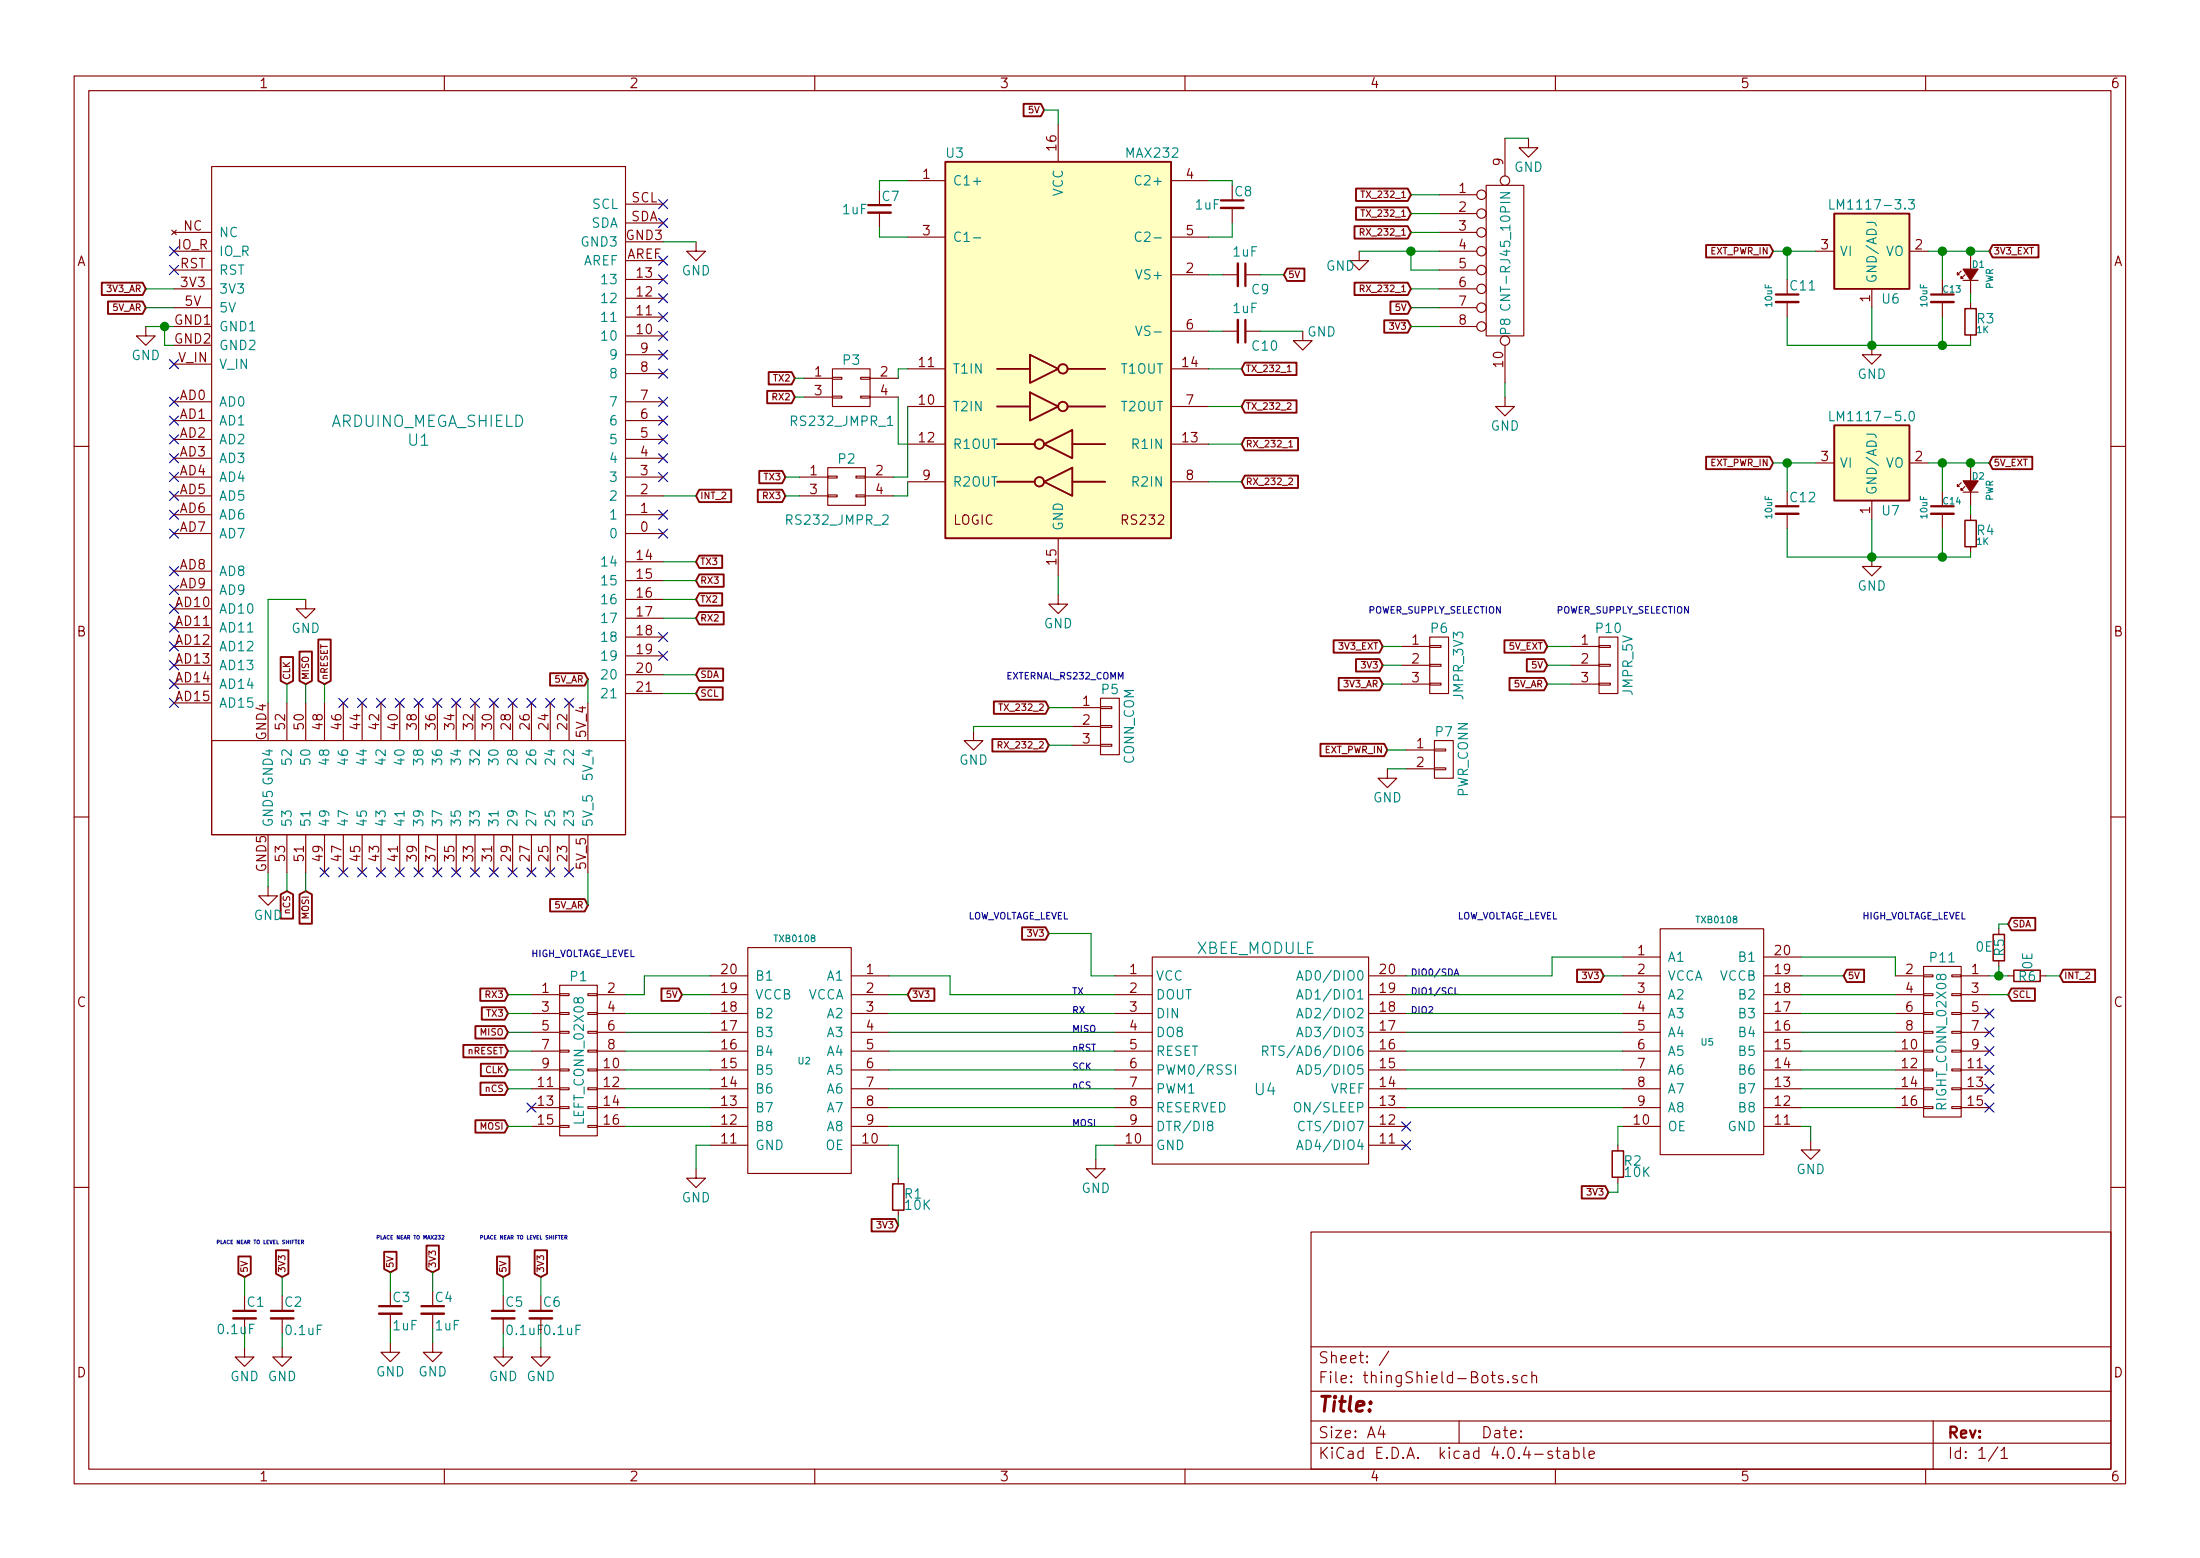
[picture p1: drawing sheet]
EESchema Schematic File Version 2
LIBS:power
LIBS:device
LIBS:transistors
LIBS:conn
LIBS:linear
LIBS:regul
LIBS:74xx
LIBS:cmos4000
LIBS:adc-dac
LIBS:memory
LIBS:xilinx
LIBS:microcontrollers
LIBS:dsp
LIBS:microchip
LIBS:analog_switches
LIBS:motorola
LIBS:texas
LIBS:intel
LIBS:audio
LIBS:interface
LIBS:digital-audio
LIBS:philips
LIBS:display
LIBS:cypress
LIBS:siliconi
LIBS:opto
LIBS:atmel
LIBS:contrib
LIBS:valves
LIBS:arduino_mega_shield
LIBS:arduino_shield
LIBS:xbee
LIBS:txb0108
LIBS:cnt-rj45_10pin
EELAYER 25 0
EELAYER END
$Descr A4 11693 8268
encoding utf-8
Sheet 1 1
Title ""
Date ""
Rev ""
Comp ""
Comment1 ""
Comment2 ""
Comment3 ""
Comment4 ""
$EndDescr
$Comp
L MAX232 U3
U 1 1
P 5625 1850
F 0 "U3" H 5075 2900 50  0000 C CNN
F 1 "MAX232" H 6125 2900 50  0000 C CNN
F 2 "Housings_SOIC:SOIC-16_3.9x9.9mm_Pitch1.27mm" H 5625 1950 50  0001 C CNN
F 3 "" H 5625 1950 50  0000 C CNN
	1    5625 1850
	1    0    0    -1  
$EndComp
$Comp
L XBEE_MODULE U4
U 1 1
P 6675 5725
F 0 "U4" H 6725 5675 60  0000 C CNN
F 1 "XBEE_MODULE" H 6675 6425 60  0000 C CNN
F 2 "Xbee:XBee_Socket_without_Jtag" H 6675 5725 60  0001 C CNN
F 3 "" H 6675 5725 60  0001 C CNN
	1    6675 5725
	1    0    0    -1  
$EndComp
Text GLabel 3700 3275 2    35   Input ~ 0
RX2
Text GLabel 3700 3175 2    35   Input ~ 0
TX2
Text GLabel 7500 1625 0    35   Input ~ 0
5V
Text GLabel 7500 1725 0    35   Input ~ 0
3V3
Text GLabel 6600 2350 2    35   Input ~ 0
RX_232_1
Text GLabel 775  1525 0    35   Input ~ 0
3V3_AR
Text GLabel 775  1625 0    35   Input ~ 0
5V_AR
$Comp
L GND #PWR01
U 1 1
P 775 1725
F 0 "#PWR01" H 775 1475 50  0001 C CNN
F 1 "GND" H 775 1575 50  0000 C CNN
F 2 "" H 775 1725 50  0000 C CNN
F 3 "" H 775 1725 50  0000 C CNN
	1    775  1725
	1    0    0    -1  
$EndComp
$Comp
L GND #PWR02
U 1 1
P 5625 3150
F 0 "#PWR02" H 5625 2900 50  0001 C CNN
F 1 "GND" H 5625 3000 50  0000 C CNN
F 2 "" H 5625 3150 50  0000 C CNN
F 3 "" H 5625 3150 50  0000 C CNN
	1    5625 3150
	1    0    0    -1  
$EndComp
$Comp
L GND #PWR03
U 1 1
P 5825 6150
F 0 "#PWR03" H 5825 5900 50  0001 C CNN
F 1 "GND" H 5825 6000 50  0000 C CNN
F 2 "" H 5825 6150 50  0000 C CNN
F 3 "" H 5825 6150 50  0000 C CNN
	1    5825 6150
	1    0    0    -1  
$EndComp
Text Notes 5700 5975 0    35   ~ 0
MOSI
Text Notes 5700 5775 0    35   ~ 0
nCS
Text Notes 5700 5675 0    35   ~ 0
SCK
Text Notes 5700 5575 0    35   ~ 0
nRST
Text Notes 5700 5475 0    35   ~ 0
MISO
Text Notes 7500 5175 0    35   ~ 0
DIO0/SDA
Text Notes 7500 5275 0    35   ~ 0
DIO1/SCL
Text Notes 7500 5375 0    35   ~ 0
DIO2
Text Notes 5700 5275 0    35   ~ 0
TX
Text Notes 5700 5375 0    35   ~ 0
RX
$Comp
L TXB0108 U2
U 1 1
P 4275 5525
F 0 "U2" H 4275 5425 35  0000 C CNN
F 1 "TXB0108" H 4325 6075 35  0000 C CNN
F 2 "smt-sop:SSOP-20_4.4x6.5mm_Pitch0.65mm_longPads" H 4225 6125 35  0001 C CNN
F 3 "" H 4225 6125 35  0001 C CNN
	1    4275 5525
	-1   0    0    -1  
$EndComp
$Comp
L GND #PWR04
U 1 1
P 3700 6200
F 0 "#PWR04" H 3700 5950 50  0001 C CNN
F 1 "GND" H 3700 6050 50  0000 C CNN
F 2 "" H 3700 6200 50  0000 C CNN
F 3 "" H 3700 6200 50  0000 C CNN
	1    3700 6200
	1    0    0    -1  
$EndComp
$Comp
L R_Small R1
U 1 1
P 4775 6350
F 0 "R1" H 4805 6370 50  0000 L CNN
F 1 "10K" H 4805 6310 50  0000 L CNN
F 2 "Resistors_SMD:R_0805_HandSoldering" H 4775 6350 50  0001 C CNN
F 3 "" H 4775 6350 50  0000 C CNN
	1    4775 6350
	1    0    0    -1  
$EndComp
Text GLabel 3625 5275 0    35   Input ~ 0
5V
Text GLabel 4825 5275 2    35   Input ~ 0
3V3
$Comp
L TXB0108 U5
U 1 1
P 9075 5425
F 0 "U5" H 9075 5325 35  0000 C CNN
F 1 "TXB0108" H 9125 5975 35  0000 C CNN
F 2 "smt-sop:SSOP-20_4.4x6.5mm_Pitch0.65mm_longPads" H 9025 6025 35  0001 C CNN
F 3 "" H 9025 6025 35  0001 C CNN
	1    9075 5425
	1    0    0    -1  
$EndComp
$Comp
L GND #PWR05
U 1 1
P 9625 6050
F 0 "#PWR05" H 9625 5800 50  0001 C CNN
F 1 "GND" H 9625 5900 50  0000 C CNN
F 2 "" H 9625 6050 50  0000 C CNN
F 3 "" H 9625 6050 50  0000 C CNN
	1    9625 6050
	1    0    0    -1  
$EndComp
$Comp
L R_Small R2
U 1 1
P 8600 6175
F 0 "R2" H 8630 6195 50  0000 L CNN
F 1 "10K" H 8630 6135 50  0000 L CNN
F 2 "Resistors_SMD:R_0805_HandSoldering" H 8600 6175 50  0001 C CNN
F 3 "" H 8600 6175 50  0000 C CNN
	1    8600 6175
	1    0    0    -1  
$EndComp
Text GLabel 8550 6325 0    35   Input ~ 0
3V3
Text GLabel 2700 5375 0    35   Input ~ 0
TX3
Text GLabel 2700 5275 0    35   Input ~ 0
RX3
Text GLabel 2700 5475 0    35   Input ~ 0
MISO
Text GLabel 2700 5575 0    35   Input ~ 0
nRESET
Text GLabel 2700 5675 0    35   Input ~ 0
CLK
Text GLabel 2700 5775 0    35   Input ~ 0
nCS
Text GLabel 2700 5975 0    35   Input ~ 0
MOSI
Text GLabel 10675 4900 2    35   Input ~ 0
SDA
Text GLabel 10675 5275 2    35   Input ~ 0
SCL
NoConn ~ 10575 5375
NoConn ~ 10575 5575
NoConn ~ 10575 5675
NoConn ~ 2825 5875
Text GLabel 10950 5175 2    35   Input ~ 0
INT_2
$Comp
L R_Small R5
U 1 1
P 10625 5025
F 0 "R5" V 10625 4975 50  0000 L CNN
F 1 "0E" H 10500 5025 50  0000 L CNN
F 2 "Resistors_SMD:R_0805_HandSoldering" H 10625 5025 50  0001 C CNN
F 3 "" H 10625 5025 50  0000 C CNN
	1    10625 5025
	1    0    0    1   
$EndComp
$Comp
L CONN_02X02 P3
U 1 1
P 4525 2050
F 0 "P3" H 4525 2200 50  0000 C CNN
F 1 "RS232_JMPR_1" H 4475 1875 50  0000 C CNN
F 2 "Pin_Headers:Pin_Header_Straight_2x02_Pitch2.54mm" H 4525 850 50  0001 C CNN
F 3 "" H 4525 850 50  0000 C CNN
	1    4525 2050
	1    0    0    -1  
$EndComp
Text GLabel 4225 2000 0    35   Input ~ 0
TX2
Text GLabel 4225 2100 0    35   Input ~ 0
RX2
$Comp
L C_Small C3
U 1 1
P 2075 6950
F 0 "C3" H 2085 7020 50  0000 L CNN
F 1 "1uF" H 2085 6870 50  0000 L CNN
F 2 "Capacitors_SMD:C_0805_HandSoldering" H 2075 6950 50  0001 C CNN
F 3 "" H 2075 6950 50  0000 C CNN
	1    2075 6950
	1    0    0    -1  
$EndComp
Text GLabel 2075 6750 1    35   Input ~ 0
5V
$Comp
L GND #PWR06
U 1 1
P 2075 7125
F 0 "#PWR06" H 2075 6875 50  0001 C CNN
F 1 "GND" H 2075 6975 50  0000 C CNN
F 2 "" H 2075 7125 50  0000 C CNN
F 3 "" H 2075 7125 50  0000 C CNN
	1    2075 7125
	1    0    0    -1  
$EndComp
$Comp
L C_Small C4
U 1 1
P 2300 6950
F 0 "C4" H 2310 7020 50  0000 L CNN
F 1 "1uF" H 2310 6870 50  0000 L CNN
F 2 "Capacitors_SMD:C_0805_HandSoldering" H 2300 6950 50  0001 C CNN
F 3 "" H 2300 6950 50  0000 C CNN
	1    2300 6950
	1    0    0    -1  
$EndComp
Text GLabel 2300 6750 1    35   Input ~ 0
3V3
$Comp
L GND #PWR07
U 1 1
P 2300 7125
F 0 "#PWR07" H 2300 6875 50  0001 C CNN
F 1 "GND" H 2300 6975 50  0000 C CNN
F 2 "" H 2300 7125 50  0000 C CNN
F 3 "" H 2300 7125 50  0000 C CNN
	1    2300 7125
	1    0    0    -1  
$EndComp
Text GLabel 5550 575  0    35   Input ~ 0
5V
$Comp
L C_Small C7
U 1 1
P 4675 1100
F 0 "C7" H 4685 1170 50  0000 L CNN
F 1 "1uF" H 4475 1100 50  0000 L CNN
F 2 "Capacitors_SMD:C_0805_HandSoldering" H 4675 1100 50  0001 C CNN
F 3 "" H 4675 1100 50  0000 C CNN
	1    4675 1100
	1    0    0    -1  
$EndComp
$Comp
L C_Small C8
U 1 1
P 6550 1075
F 0 "C8" H 6560 1145 50  0000 L CNN
F 1 "1uF" H 6350 1075 50  0000 L CNN
F 2 "Capacitors_SMD:C_0805_HandSoldering" H 6550 1075 50  0001 C CNN
F 3 "" H 6550 1075 50  0000 C CNN
	1    6550 1075
	1    0    0    -1  
$EndComp
$Comp
L C_Small C9
U 1 1
P 6600 1450
F 0 "C9" V 6675 1500 50  0000 L CNN
F 1 "1uF" V 6475 1400 50  0000 L CNN
F 2 "Capacitors_SMD:C_0805_HandSoldering" H 6600 1450 50  0001 C CNN
F 3 "" H 6600 1450 50  0000 C CNN
	1    6600 1450
	0    1    1    0   
$EndComp
$Comp
L C_Small C10
U 1 1
P 6600 1750
F 0 "C10" V 6675 1800 50  0000 L CNN
F 1 "1uF" V 6475 1700 50  0000 L CNN
F 2 "Capacitors_SMD:C_0805_HandSoldering" H 6600 1750 50  0001 C CNN
F 3 "" H 6600 1750 50  0000 C CNN
	1    6600 1750
	0    1    1    0   
$EndComp
Text GLabel 6825 1450 2    35   Input ~ 0
5V
$Comp
L GND #PWR08
U 1 1
P 6925 1750
F 0 "#PWR08" H 6925 1500 50  0001 C CNN
F 1 "GND" H 7025 1750 50  0000 C CNN
F 2 "" H 6925 1750 50  0000 C CNN
F 3 "" H 6925 1750 50  0000 C CNN
	1    6925 1750
	1    0    0    -1  
$EndComp
Text GLabel 3700 3075 2    35   Input ~ 0
RX3
Text GLabel 3700 2975 2    35   Input ~ 0
TX3
Text GLabel 1625 3625 1    35   Input ~ 0
MISO
Text GLabel 1725 3625 1    35   Input ~ 0
nRESET
Text GLabel 1525 3625 1    35   Input ~ 0
CLK
Text GLabel 1625 4725 3    35   Input ~ 0
MOSI
Text GLabel 1525 4725 3    35   Input ~ 0
nCS
Text GLabel 3700 3575 2    35   Input ~ 0
SDA
Text GLabel 3700 3675 2    35   Input ~ 0
SCL
Text GLabel 3700 2625 2    35   Input ~ 0
INT_2
Text Notes 2825 5075 0    35   ~ 0
HIGH_VOLTAGE_LEVEL
Text Notes 5150 4875 0    35   ~ 0
LOW_VOLTAGE_LEVEL
NoConn ~ 925  1325
NoConn ~ 925  1425
NoConn ~ 925  1925
NoConn ~ 925  2125
NoConn ~ 925  2225
NoConn ~ 925  2325
NoConn ~ 925  2425
NoConn ~ 925  2525
NoConn ~ 925  2625
NoConn ~ 925  2725
NoConn ~ 925  2825
NoConn ~ 925  3025
NoConn ~ 925  3125
NoConn ~ 925  3225
NoConn ~ 925  3325
NoConn ~ 925  3425
NoConn ~ 925  3525
NoConn ~ 925  3625
NoConn ~ 925  3725
NoConn ~ 1725 4625
NoConn ~ 1825 4625
NoConn ~ 1925 4625
NoConn ~ 2025 4625
NoConn ~ 2125 4625
NoConn ~ 2225 4625
NoConn ~ 2325 4625
NoConn ~ 2425 4625
NoConn ~ 2525 4625
NoConn ~ 2625 4625
NoConn ~ 2725 4625
NoConn ~ 2825 4625
NoConn ~ 2925 4625
NoConn ~ 3025 4625
NoConn ~ 3025 3725
NoConn ~ 2925 3725
NoConn ~ 2825 3725
NoConn ~ 2725 3725
NoConn ~ 2625 3725
NoConn ~ 2525 3725
NoConn ~ 2425 3725
NoConn ~ 2325 3725
NoConn ~ 2225 3725
NoConn ~ 2125 3725
NoConn ~ 2025 3725
NoConn ~ 1925 3725
NoConn ~ 1825 3725
NoConn ~ 3525 3375
NoConn ~ 3525 3475
NoConn ~ 3525 1075
NoConn ~ 3525 1175
NoConn ~ 3525 1375
NoConn ~ 3525 1475
NoConn ~ 3525 1575
NoConn ~ 3525 1675
NoConn ~ 3525 1775
NoConn ~ 3525 1875
NoConn ~ 3525 1975
NoConn ~ 3525 2125
NoConn ~ 3525 2225
NoConn ~ 3525 2325
NoConn ~ 3525 2425
NoConn ~ 3525 2525
NoConn ~ 3525 2725
NoConn ~ 3525 2825
$Comp
L GND #PWR09
U 1 1
P 7225 1325
F 0 "#PWR09" H 7225 1075 50  0001 C CNN
F 1 "GND" H 7125 1250 50  0000 C CNN
F 2 "" H 7225 1325 50  0000 C CNN
F 3 "" H 7225 1325 50  0000 C CNN
	1    7225 1325
	1    0    0    -1  
$EndComp
Text Notes 10450 4875 2    35   ~ 0
HIGH_VOLTAGE_LEVEL
Text Notes 7750 4875 0    35   ~ 0
LOW_VOLTAGE_LEVEL
$Comp
L LM1117-3.3 U6
U 1 1
P 9950 1325
F 0 "U6" H 10050 1075 50  0000 C CNN
F 1 "LM1117-3.3" H 9950 1575 50  0000 C CNN
F 2 "TO_SOT_Packages_SMD:SOT-223" H 9950 1325 50  0001 C CNN
F 3 "" H 9950 1325 50  0000 C CNN
	1    9950 1325
	1    0    0    -1  
$EndComp
$Comp
L C_Small C11
U 1 1
P 9500 1575
F 0 "C11" H 9510 1645 50  0000 L CNN
F 1 "10uF" V 9400 1525 35  0000 L CNN
F 2 "Capacitors_SMD:C_0805_HandSoldering" H 9500 1575 50  0001 C CNN
F 3 "" H 9500 1575 50  0000 C CNN
	1    9500 1575
	1    0    0    -1  
$EndComp
$Comp
L C_Small C13
U 1 1
P 10325 1575
F 0 "C13" H 10325 1625 35  0000 L CNN
F 1 "10uF" V 10225 1525 35  0000 L CNN
F 2 "Capacitors_SMD:C_0805_HandSoldering" H 10325 1575 50  0001 C CNN
F 3 "" H 10325 1575 50  0000 C CNN
	1    10325 1575
	1    0    0    -1  
$EndComp
$Comp
L GND #PWR010
U 1 1
P 9950 1825
F 0 "#PWR010" H 9950 1575 50  0001 C CNN
F 1 "GND" H 9950 1675 50  0000 C CNN
F 2 "" H 9950 1825 50  0000 C CNN
F 3 "" H 9950 1825 50  0000 C CNN
	1    9950 1825
	1    0    0    -1  
$EndComp
$Comp
L Led_Small D1
U 1 1
P 10475 1450
F 0 "D1" V 10525 1375 35  0000 L CNN
F 1 "PWR" H 10400 1350 35  0000 L CNN
F 2 "LEDs:LED_0805" V 10475 1450 50  0001 C CNN
F 3 "" V 10475 1450 50  0000 C CNN
	1    10475 1450
	0    -1   -1   0   
$EndComp
$Comp
L R_Small R3
U 1 1
P 10475 1700
F 0 "R3" H 10505 1720 50  0000 L CNN
F 1 "1K" H 10505 1660 35  0000 L CNN
F 2 "Resistors_SMD:R_0805_HandSoldering" H 10475 1700 50  0001 C CNN
F 3 "" H 10475 1700 50  0000 C CNN
	1    10475 1700
	1    0    0    -1  
$EndComp
$Comp
L C_Small C12
U 1 1
P 9500 2700
F 0 "C12" H 9510 2770 50  0000 L CNN
F 1 "10uF" V 9400 2650 35  0000 L CNN
F 2 "Capacitors_SMD:C_0805_HandSoldering" H 9500 2700 50  0001 C CNN
F 3 "" H 9500 2700 50  0000 C CNN
	1    9500 2700
	1    0    0    -1  
$EndComp
$Comp
L C_Small C14
U 1 1
P 10325 2700
F 0 "C14" H 10325 2750 35  0000 L CNN
F 1 "10uF" V 10225 2650 35  0000 L CNN
F 2 "Capacitors_SMD:C_0805_HandSoldering" H 10325 2700 50  0001 C CNN
F 3 "" H 10325 2700 50  0000 C CNN
	1    10325 2700
	1    0    0    -1  
$EndComp
$Comp
L GND #PWR011
U 1 1
P 9950 2950
F 0 "#PWR011" H 9950 2700 50  0001 C CNN
F 1 "GND" H 9950 2800 50  0000 C CNN
F 2 "" H 9950 2950 50  0000 C CNN
F 3 "" H 9950 2950 50  0000 C CNN
	1    9950 2950
	1    0    0    -1  
$EndComp
$Comp
L Led_Small D2
U 1 1
P 10475 2575
F 0 "D2" V 10525 2500 35  0000 L CNN
F 1 "PWR" H 10400 2475 35  0000 L CNN
F 2 "LEDs:LED_0805" V 10475 2575 50  0001 C CNN
F 3 "" V 10475 2575 50  0000 C CNN
	1    10475 2575
	0    -1   -1   0   
$EndComp
$Comp
L R_Small R4
U 1 1
P 10475 2825
F 0 "R4" H 10505 2845 50  0000 L CNN
F 1 "1K" H 10505 2785 35  0000 L CNN
F 2 "Resistors_SMD:R_0805_HandSoldering" H 10475 2825 50  0001 C CNN
F 3 "" H 10475 2825 50  0000 C CNN
	1    10475 2825
	1    0    0    -1  
$EndComp
Text GLabel 9425 2450 0    35   Input ~ 0
EXT_PWR_IN
$Comp
L LM1117-5.0 U7
U 1 1
P 9950 2450
F 0 "U7" H 10050 2200 50  0000 C CNN
F 1 "LM1117-5.0" H 9950 2700 50  0000 C CNN
F 2 "TO_SOT_Packages_SMD:SOT-223" H 9950 2450 50  0001 C CNN
F 3 "" H 9950 2450 50  0000 C CNN
	1    9950 2450
	1    0    0    -1  
$EndComp
Text GLabel 9425 1325 0    35   Input ~ 0
EXT_PWR_IN
$Comp
L CONN_01X03 P6
U 1 1
P 7650 3525
F 0 "P6" H 7650 3725 50  0000 C CNN
F 1 "JMPR_3V3" V 7750 3525 50  0000 C CNN
F 2 "Pin_Headers:Pin_Header_Straight_1x03_Pitch2.54mm" H 7650 3525 50  0001 C CNN
F 3 "" H 7650 3525 50  0000 C CNN
	1    7650 3525
	1    0    0    -1  
$EndComp
$Comp
L CONN_01X03 P10
U 1 1
P 8550 3525
F 0 "P10" H 8550 3725 50  0000 C CNN
F 1 "JMPR_5V" V 8650 3525 50  0000 C CNN
F 2 "Pin_Headers:Pin_Header_Straight_1x03_Pitch2.54mm" H 8550 3525 50  0001 C CNN
F 3 "" H 8550 3525 50  0000 C CNN
	1    8550 3525
	1    0    0    -1  
$EndComp
Text GLabel 7350 3625 0    35   Input ~ 0
3V3_AR
Text GLabel 7350 3525 0    35   Input ~ 0
3V3
Text GLabel 7350 3425 0    35   Input ~ 0
3V3_EXT
Text GLabel 8225 3625 0    35   Input ~ 0
5V_AR
Text GLabel 8225 3525 0    35   Input ~ 0
5V
Text GLabel 8225 3425 0    35   Input ~ 0
5V_EXT
$Comp
L CONN_01X02 P7
U 1 1
P 7675 4025
F 0 "P7" H 7675 4175 50  0000 C CNN
F 1 "PWR_CONN" V 7775 4025 50  0000 C CNN
F 2 "Connectors:gmkds_3-2-5,08" H 7675 4025 50  0001 C CNN
F 3 "" H 7675 4025 50  0000 C CNN
	1    7675 4025
	1    0    0    -1  
$EndComp
Text GLabel 7375 3975 0    35   Input ~ 0
EXT_PWR_IN
$Comp
L GND #PWR012
U 1 1
P 7375 4075
F 0 "#PWR012" H 7375 3825 50  0001 C CNN
F 1 "GND" H 7375 3925 50  0000 C CNN
F 2 "" H 7375 4075 50  0000 C CNN
F 3 "" H 7375 4075 50  0000 C CNN
	1    7375 4075
	1    0    0    -1  
$EndComp
Text GLabel 10575 2450 2    35   Input ~ 0
5V_EXT
Text GLabel 10575 1325 2    35   Input ~ 0
3V3_EXT
$Comp
L CONN_02X08 P1
U 1 1
P 3075 5625
F 0 "P1" H 3075 6075 50  0000 C CNN
F 1 "LEFT_CONN_02X08" V 3075 5625 50  0000 C CNN
F 2 "Pin_Headers:Pin_Header_Straight_2x08_Pitch2.54mm" H 3075 4425 50  0001 C CNN
F 3 "" H 3075 4425 50  0000 C CNN
	1    3075 5625
	1    0    0    -1  
$EndComp
NoConn ~ 10575 5775
NoConn ~ 10575 5875
NoConn ~ 10575 5475
$Comp
L CONN_02X08 P11
U 1 1
P 10325 5525
F 0 "P11" H 10325 5975 50  0000 C CNN
F 1 "RIGHT_CONN_02X08" V 10325 5525 50  0000 C CNN
F 2 "Pin_Headers:Pin_Header_Straight_2x08_Pitch2.54mm" H 10325 4325 50  0001 C CNN
F 3 "" H 10325 4325 50  0000 C CNN
	1    10325 5525
	-1   0    0    -1  
$EndComp
Text GLabel 6600 1950 2    35   Input ~ 0
TX_232_1
Text GLabel 7500 1025 0    35   Input ~ 0
TX_232_1
Text GLabel 7500 1125 0    35   Input ~ 0
TX_232_1
Text GLabel 7500 1525 0    35   Input ~ 0
RX_232_1
Text GLabel 7500 1225 0    35   Input ~ 0
RX_232_1
Text GLabel 6600 2150 2    35   Input ~ 0
TX_232_2
Text GLabel 6600 2550 2    35   Input ~ 0
RX_232_2
$Comp
L CONN_02X02 P2
U 1 1
P 4500 2575
F 0 "P2" H 4500 2725 50  0000 C CNN
F 1 "RS232_JMPR_2" H 4450 2400 50  0000 C CNN
F 2 "Pin_Headers:Pin_Header_Straight_2x02_Pitch2.54mm" H 4500 1375 50  0001 C CNN
F 3 "" H 4500 1375 50  0000 C CNN
	1    4500 2575
	1    0    0    -1  
$EndComp
Text GLabel 4175 2525 0    35   Input ~ 0
TX3
Text GLabel 4175 2625 0    35   Input ~ 0
RX3
$Comp
L CONN_01X03 P5
U 1 1
P 5900 3850
F 0 "P5" H 5900 4050 50  0000 C CNN
F 1 "CONN_COM" V 6000 3850 50  0000 C CNN
F 2 "Connectors:gmkds_3-3-5,08" H 5900 3850 50  0001 C CNN
F 3 "" H 5900 3850 50  0000 C CNN
	1    5900 3850
	1    0    0    -1  
$EndComp
Text GLabel 5575 3750 0    35   Input ~ 0
TX_232_2
Text GLabel 5575 3950 0    35   Input ~ 0
RX_232_2
$Comp
L GND #PWR013
U 1 1
P 5175 3875
F 0 "#PWR013" H 5175 3625 50  0001 C CNN
F 1 "GND" H 5175 3725 50  0000 C CNN
F 2 "" H 5175 3875 50  0000 C CNN
F 3 "" H 5175 3875 50  0000 C CNN
	1    5175 3875
	1    0    0    -1  
$EndComp
Text GLabel 5575 4950 0    35   Input ~ 0
3V3
$Comp
L GND #PWR014
U 1 1
P 8000 2100
F 0 "#PWR014" H 8000 1850 50  0001 C CNN
F 1 "GND" H 8000 1950 50  0000 C CNN
F 2 "" H 8000 2100 50  0000 C CNN
F 3 "" H 8000 2100 50  0000 C CNN
	1    8000 2100
	1    0    0    -1  
$EndComp
$Comp
L GND #PWR015
U 1 1
P 8125 725
F 0 "#PWR015" H 8125 475 50  0001 C CNN
F 1 "GND" H 8125 575 50  0000 C CNN
F 2 "" H 8125 725 50  0000 C CNN
F 3 "" H 8125 725 50  0000 C CNN
	1    8125 725 
	1    0    0    -1  
$EndComp
$Comp
L CNT-RJ45_10PIN P8
U 1 1
P 8000 1675
F 0 "P8" V 8000 1625 50  0000 C CNN
F 1 "CNT-RJ45_10PIN" V 8000 2025 50  0000 C CNN
F 2 "conn-io:RJ45_18.7 X 15.84" H 8000 1675 50  0001 C CNN
F 3 "" H 8000 1675 50  0000 C CNN
	1    8000 1675
	1    0    0    -1  
$EndComp
Text Notes 5350 3600 0    35   ~ 0
EXTERNAL_RS232_COMM
Text Notes 7275 3250 0    35   ~ 0
POWER_SUPPLY_SELECTION
Text Notes 8275 3250 0    35   ~ 0
POWER_SUPPLY_SELECTION
$Comp
L C_Small C1
U 1 1
P 1300 6975
F 0 "C1" H 1310 7045 50  0000 L CNN
F 1 "0.1uF" H 1150 6900 50  0000 L CNN
F 2 "Capacitors_SMD:C_0805_HandSoldering" H 1300 6975 50  0001 C CNN
F 3 "" H 1300 6975 50  0000 C CNN
	1    1300 6975
	1    0    0    -1  
$EndComp
Text GLabel 1300 6775 1    35   Input ~ 0
5V
$Comp
L GND #PWR016
U 1 1
P 1300 7150
F 0 "#PWR016" H 1300 6900 50  0001 C CNN
F 1 "GND" H 1300 7000 50  0000 C CNN
F 2 "" H 1300 7150 50  0000 C CNN
F 3 "" H 1300 7150 50  0000 C CNN
	1    1300 7150
	1    0    0    -1  
$EndComp
$Comp
L C_Small C2
U 1 1
P 1500 6975
F 0 "C2" H 1510 7045 50  0000 L CNN
F 1 "0.1uF" H 1510 6895 50  0000 L CNN
F 2 "Capacitors_SMD:C_0805_HandSoldering" H 1500 6975 50  0001 C CNN
F 3 "" H 1500 6975 50  0000 C CNN
	1    1500 6975
	1    0    0    -1  
$EndComp
Text GLabel 1500 6775 1    35   Input ~ 0
3V3
$Comp
L GND #PWR017
U 1 1
P 1500 7150
F 0 "#PWR017" H 1500 6900 50  0001 C CNN
F 1 "GND" H 1500 7000 50  0000 C CNN
F 2 "" H 1500 7150 50  0000 C CNN
F 3 "" H 1500 7150 50  0000 C CNN
	1    1500 7150
	1    0    0    -1  
$EndComp
$Comp
L C_Small C5
U 1 1
P 2675 6975
F 0 "C5" H 2685 7045 50  0000 L CNN
F 1 "0.1uF" H 2685 6895 50  0000 L CNN
F 2 "Capacitors_SMD:C_0805_HandSoldering" H 2675 6975 50  0001 C CNN
F 3 "" H 2675 6975 50  0000 C CNN
	1    2675 6975
	1    0    0    -1  
$EndComp
Text GLabel 2675 6775 1    35   Input ~ 0
5V
$Comp
L GND #PWR018
U 1 1
P 2675 7150
F 0 "#PWR018" H 2675 6900 50  0001 C CNN
F 1 "GND" H 2675 7000 50  0000 C CNN
F 2 "" H 2675 7150 50  0000 C CNN
F 3 "" H 2675 7150 50  0000 C CNN
	1    2675 7150
	1    0    0    -1  
$EndComp
$Comp
L C_Small C6
U 1 1
P 2875 6975
F 0 "C6" H 2885 7045 50  0000 L CNN
F 1 "0.1uF" H 2885 6895 50  0000 L CNN
F 2 "Capacitors_SMD:C_0805_HandSoldering" H 2875 6975 50  0001 C CNN
F 3 "" H 2875 6975 50  0000 C CNN
	1    2875 6975
	1    0    0    -1  
$EndComp
Text GLabel 2875 6775 1    35   Input ~ 0
3V3
$Comp
L GND #PWR019
U 1 1
P 2875 7150
F 0 "#PWR019" H 2875 6900 50  0001 C CNN
F 1 "GND" H 2875 7000 50  0000 C CNN
F 2 "" H 2875 7150 50  0000 C CNN
F 3 "" H 2875 7150 50  0000 C CNN
	1    2875 7150
	1    0    0    -1  
$EndComp
Text Notes 1150 6600 0    20   ~ 0
PLACE NEAR TO LEVEL SHIFTER
Text Notes 2550 6575 0    20   ~ 0
PLACE NEAR TO LEVEL SHIFTER
Text Notes 2000 6575 0    20   ~ 0
PLACE NEAR TO MAX232
Text GLabel 4775 6500 0    35   Input ~ 0
3V3
Wire Wire Line
	5050 5275 5925 5275
Wire Wire Line
	4725 5375 5925 5375
Wire Wire Line
	4725 5475 5925 5475
Wire Wire Line
	4725 5575 5925 5575
Wire Wire Line
	4725 5675 5925 5675
Wire Wire Line
	4725 5775 5925 5775
Wire Wire Line
	4725 5875 5925 5875
Wire Wire Line
	4725 5975 5925 5975
Wire Wire Line
	7475 5175 8250 5175
Wire Wire Line
	7475 5275 8625 5275
Wire Wire Line
	7475 5375 8625 5375
Wire Wire Line
	7475 5475 8625 5475
Wire Wire Line
	7475 5575 8625 5575
Wire Wire Line
	7475 5675 8625 5675
Wire Wire Line
	7475 5875 8625 5875
Wire Wire Line
	3525 3175 3700 3175
Wire Wire Line
	3525 3275 3700 3275
Wire Wire Line
	6600 1950 6425 1950
Wire Wire Line
	6600 2350 6425 2350
Wire Wire Line
	7500 1025 7650 1025
Wire Wire Line
	7500 1125 7650 1125
Wire Wire Line
	7225 1325 7650 1325
Wire Wire Line
	7500 1425 7650 1425
Wire Wire Line
	775  1525 925  1525
Wire Wire Line
	775  1625 925  1625
Wire Wire Line
	775  1725 925  1725
Wire Wire Line
	5625 3150 5625 3050
Wire Wire Line
	5825 6075 5825 6150
Wire Wire Line
	3425 5175 3775 5175
Wire Wire Line
	3625 5275 3775 5275
Wire Wire Line
	3325 5375 3775 5375
Wire Wire Line
	3325 5475 3775 5475
Wire Wire Line
	3325 5575 3775 5575
Wire Wire Line
	3325 5675 3775 5675
Wire Wire Line
	3325 5775 3775 5775
Wire Wire Line
	3325 5875 3775 5875
Wire Wire Line
	3325 5975 3775 5975
Wire Wire Line
	4725 5175 5050 5175
Wire Wire Line
	4725 5275 4825 5275
Wire Wire Line
	4775 6075 4775 6250
Wire Wire Line
	4775 6450 4775 6500
Wire Wire Line
	3700 6075 3775 6075
Wire Wire Line
	4775 6075 4725 6075
Wire Wire Line
	9575 5875 10075 5875
Wire Wire Line
	9575 5775 10075 5775
Wire Wire Line
	9575 5675 10075 5675
Wire Wire Line
	9575 5175 9800 5175
Wire Wire Line
	9575 5275 10075 5275
Wire Wire Line
	9575 5375 10075 5375
Wire Wire Line
	9575 5475 10075 5475
Wire Wire Line
	9575 5575 10075 5575
Wire Wire Line
	9625 6050 9625 5975
Wire Wire Line
	9625 5975 9575 5975
Wire Wire Line
	3425 5175 3425 5275
Wire Wire Line
	3425 5275 3325 5275
Wire Wire Line
	5050 5175 5050 5275
Wire Wire Line
	3525 2975 3700 2975
Wire Wire Line
	3525 3075 3700 3075
Wire Wire Line
	2700 5275 2825 5275
Wire Wire Line
	2700 5375 2825 5375
Wire Wire Line
	2700 5475 2825 5475
Wire Wire Line
	2700 5575 2825 5575
Wire Wire Line
	2700 5675 2825 5675
Wire Wire Line
	2700 5775 2825 5775
Wire Wire Line
	2700 5975 2825 5975
Wire Wire Line
	10675 5175 10575 5175
Wire Wire Line
	10675 5275 10575 5275
Wire Wire Line
	3525 3575 3700 3575
Wire Wire Line
	3525 3675 3700 3675
Wire Wire Line
	1625 4725 1625 4625
Wire Wire Line
	1625 3725 1625 3625
Wire Wire Line
	1525 4725 1525 4625
Wire Wire Line
	1525 3625 1525 3725
Wire Wire Line
	10675 4900 10625 4900
Wire Wire Line
	10625 4900 10625 4925
Wire Wire Line
	10625 5125 10625 5175
Connection ~ 10625 5175
Wire Wire Line
	3525 2625 3700 2625
Wire Wire Line
	1725 3625 1725 3725
Wire Wire Line
	2075 6750 2075 6850
Wire Wire Line
	2075 7050 2075 7125
Wire Wire Line
	2300 6750 2300 6850
Wire Wire Line
	2300 7050 2300 7125
Wire Wire Line
	5550 575  5625 575 
Wire Wire Line
	5625 575  5625 650 
Wire Wire Line
	4225 2000 4275 2000
Wire Wire Line
	4225 2100 4275 2100
Wire Wire Line
	4775 2100 4775 2350
Wire Wire Line
	4775 2350 4825 2350
Wire Wire Line
	4775 2000 4775 1950
Wire Wire Line
	4775 1950 4825 1950
Wire Wire Line
	4675 1000 4675 950 
Wire Wire Line
	4675 950  4825 950 
Wire Wire Line
	4675 1200 4675 1250
Wire Wire Line
	4675 1250 4825 1250
Wire Wire Line
	6425 950  6550 950 
Wire Wire Line
	6550 950  6550 975 
Wire Wire Line
	6425 1250 6550 1250
Wire Wire Line
	6550 1250 6550 1175
Wire Wire Line
	6425 1450 6500 1450
Wire Wire Line
	6425 1750 6500 1750
Wire Wire Line
	6700 1450 6825 1450
Wire Wire Line
	6700 1750 6925 1750
Wire Wire Line
	925  1825 875  1825
Wire Wire Line
	875  1825 875  1725
Connection ~ 875  1725
Wire Wire Line
	7475 5775 8625 5775
Wire Wire Line
	10250 1325 10575 1325
Wire Wire Line
	9950 1625 9950 1825
Wire Wire Line
	10475 1325 10475 1350
Wire Wire Line
	10475 1550 10475 1600
Wire Wire Line
	9500 1825 10475 1825
Wire Wire Line
	10475 1825 10475 1800
Connection ~ 9950 1825
Connection ~ 10325 1825
Connection ~ 10325 1325
Wire Wire Line
	10325 1675 10325 1825
Wire Wire Line
	9500 1325 9500 1475
Wire Wire Line
	9500 1675 9500 1825
Connection ~ 9500 1325
Wire Wire Line
	9425 1325 9650 1325
Connection ~ 10475 1325
Wire Wire Line
	10250 2450 10575 2450
Wire Wire Line
	9950 2750 9950 2950
Wire Wire Line
	10475 2450 10475 2475
Wire Wire Line
	10475 2675 10475 2725
Wire Wire Line
	9500 2950 10475 2950
Wire Wire Line
	10475 2950 10475 2925
Connection ~ 9950 2950
Connection ~ 10325 2950
Connection ~ 10325 2450
Wire Wire Line
	10325 2800 10325 2950
Wire Wire Line
	9500 2450 9500 2600
Wire Wire Line
	9500 2800 9500 2950
Connection ~ 9500 2450
Wire Wire Line
	9425 2450 9650 2450
Connection ~ 10475 2450
Wire Wire Line
	7350 3625 7450 3625
Wire Wire Line
	7350 3525 7450 3525
Wire Wire Line
	7350 3425 7450 3425
Wire Wire Line
	8225 3625 8350 3625
Wire Wire Line
	8225 3525 8350 3525
Wire Wire Line
	8225 3425 8350 3425
Wire Wire Line
	7375 3975 7475 3975
Wire Wire Line
	7375 4075 7475 4075
Wire Wire Line
	7500 1725 7650 1725
Wire Wire Line
	7500 1625 7650 1625
Wire Wire Line
	7500 1225 7650 1225
Wire Wire Line
	7500 1525 7650 1525
Wire Wire Line
	7500 1425 7500 1325
Connection ~ 7500 1325
Wire Wire Line
	6425 2150 6600 2150
Wire Wire Line
	6425 2550 6600 2550
Wire Wire Line
	4825 2150 4825 2525
Wire Wire Line
	4825 2525 4750 2525
Wire Wire Line
	4825 2550 4825 2625
Wire Wire Line
	4825 2625 4750 2625
Wire Wire Line
	4175 2525 4250 2525
Wire Wire Line
	4175 2625 4250 2625
Wire Wire Line
	5575 3750 5700 3750
Wire Wire Line
	5175 3850 5700 3850
Wire Wire Line
	5575 3950 5700 3950
Wire Wire Line
	5175 3875 5175 3850
Wire Wire Line
	5575 4950 5800 4950
Wire Wire Line
	5800 4950 5800 5175
Wire Wire Line
	8000 725  8125 725 
Wire Wire Line
	8000 2025 8000 2100
Wire Wire Line
	10325 2450 10325 2600
Wire Wire Line
	10325 1325 10325 1475
Wire Wire Line
	1300 6775 1300 6875
Wire Wire Line
	1300 7075 1300 7150
Wire Wire Line
	1500 6775 1500 6875
Wire Wire Line
	1500 7075 1500 7150
Wire Wire Line
	2675 6775 2675 6875
Wire Wire Line
	2675 7075 2675 7150
Wire Wire Line
	2875 6775 2875 6875
Wire Wire Line
	2875 7075 2875 7150
Wire Wire Line
	3700 6075 3700 6200
Wire Wire Line
	9575 5075 10075 5075
Wire Wire Line
	10075 5075 10075 5175
Wire Wire Line
	8250 5175 8250 5075
Wire Wire Line
	8250 5075 8625 5075
Wire Wire Line
	8625 5975 8600 5975
Wire Wire Line
	8600 5975 8600 6075
Text GLabel 9800 5175 2    35   Input ~ 0
5V
Wire Wire Line
	8550 6325 8600 6325
Wire Wire Line
	8600 6325 8600 6275
Text GLabel 8525 5175 0    35   Input ~ 0
3V3
Wire Wire Line
	8525 5175 8625 5175
$Comp
L R_Small R6
U 1 1
P 10775 5175
F 0 "R6" V 10775 5125 50  0000 L CNN
F 1 "0E" H 10650 5175 50  0000 L CNN
F 2 "Resistors_SMD:R_0805_HandSoldering" H 10775 5175 50  0001 C CNN
F 3 "" H 10775 5175 50  0000 C CNN
	1    10775 5175
	0    -1   1    0   
$EndComp
Wire Wire Line
	10875 5175 10950 5175
Wire Wire Line
	5800 5175 5925 5175
Wire Wire Line
	5825 6075 5925 6075
NoConn ~ 7475 5975
NoConn ~ 7475 6075
$Comp
L GND #PWR?
U 1 1
P 1425 4700
F 0 "#PWR?" H 1425 4450 50  0001 C CNN
F 1 "GND" H 1425 4550 50  0000 C CNN
F 2 "" H 1425 4700 50  0000 C CNN
F 3 "" H 1425 4700 50  0000 C CNN
	1    1425 4700
	1    0    0    -1  
$EndComp
Wire Wire Line
	1425 4625 1425 4700
$Comp
L GND #PWR?
U 1 1
P 1625 3175
F 0 "#PWR?" H 1625 2925 50  0001 C CNN
F 1 "GND" H 1625 3025 50  0000 C CNN
F 2 "" H 1625 3175 50  0000 C CNN
F 3 "" H 1625 3175 50  0000 C CNN
	1    1625 3175
	1    0    0    -1  
$EndComp
Text GLabel 3125 4800 0    35   Input ~ 0
5V_AR
Wire Wire Line
	3125 4800 3125 4625
Text GLabel 3125 3600 0    35   Input ~ 0
5V_AR
Wire Wire Line
	3125 3600 3125 3725
$Comp
L ARDUINO_MEGA_SHIELD U1
U 1 1
P 1575 2675
F 0 "U1" H 2225 3025 60  0000 C CNN
F 1 "ARDUINO_MEGA_SHIELD" H 2275 3125 60  0000 C CNN
F 2 "Arduino:ARDUINO_MEGA_SHIELD" H 1575 2675 60  0001 C CNN
F 3 "" H 1575 2675 60  0001 C CNN
	1    1575 2675
	1    0    0    -1  
$EndComp
Wire Wire Line
	1425 3725 1425 3175
Wire Wire Line
	1425 3175 1625 3175
$Comp
L GND #PWR?
U 1 1
P 3700 1275
F 0 "#PWR?" H 3700 1025 50  0001 C CNN
F 1 "GND" H 3700 1125 50  0000 C CNN
F 2 "" H 3700 1275 50  0000 C CNN
F 3 "" H 3700 1275 50  0000 C CNN
	1    3700 1275
	1    0    0    -1  
$EndComp
Wire Wire Line
	3525 1275 3700 1275
$EndSCHEMATC
